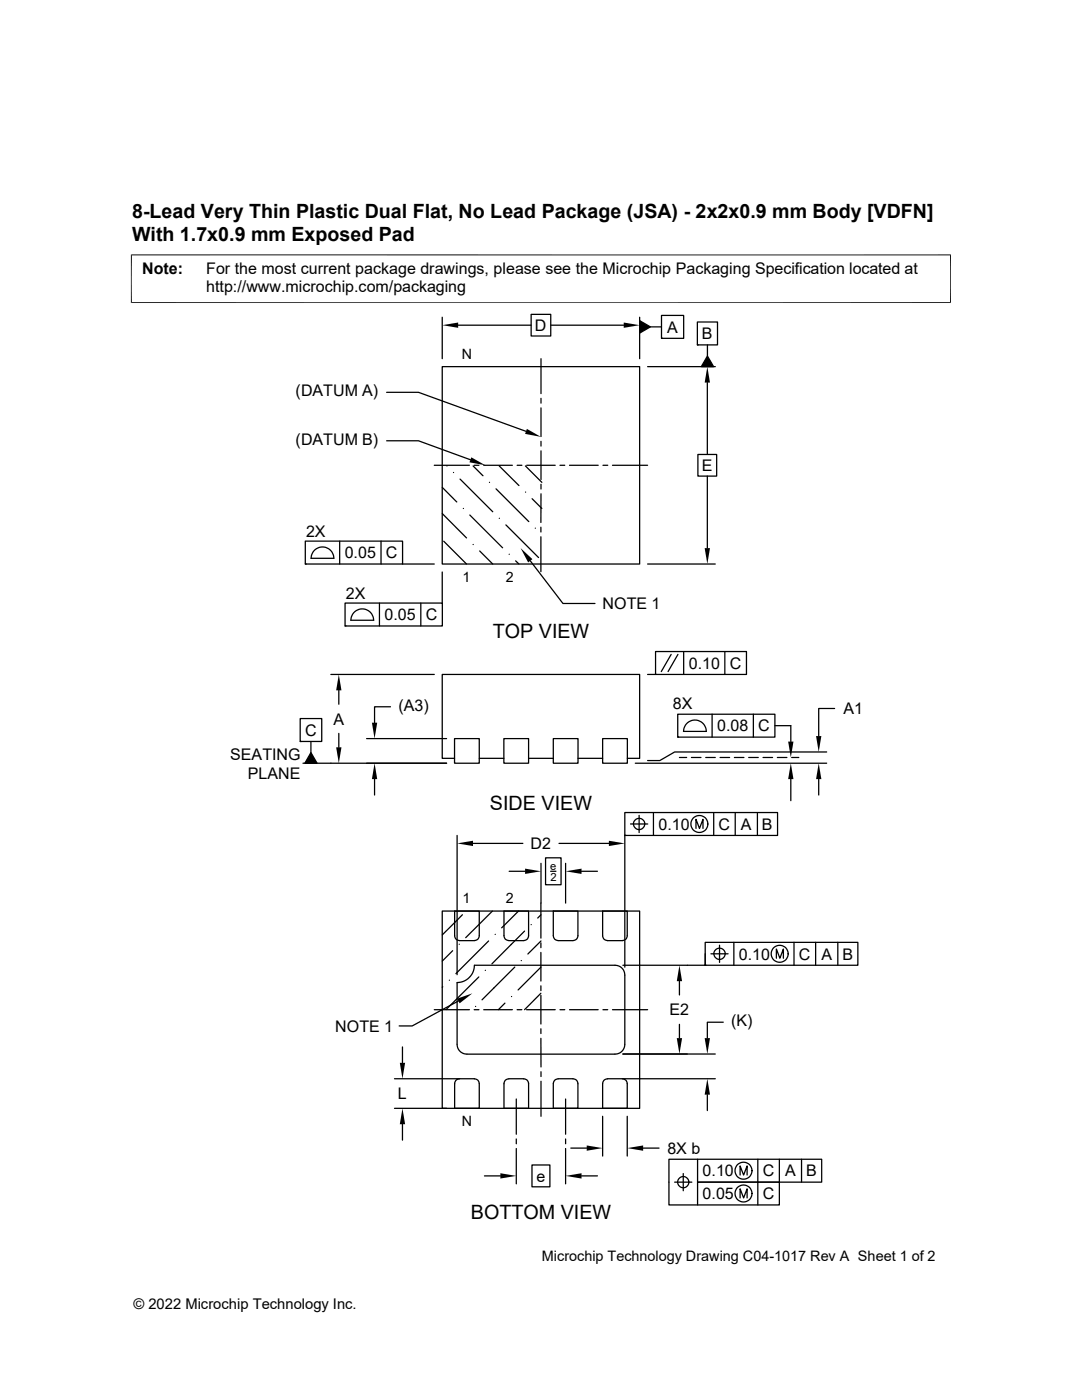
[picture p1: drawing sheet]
<svg xmlns="http://www.w3.org/2000/svg" width="216mm" height="279mm" viewBox="0 0 216 279" stroke-linecap="round" stroke-linejoin="round" font-family="sans-serif">
<g fill="none" stroke="#000" stroke-width=".25">
<path d="M77.2 78.3h6.3l21.5 7.8M88.2 73.2h39.4v39.4h-39.4zM88.2 63.3v8.3M91.4 64.9h14.6M106 62.7h3.9v4.4h-3.9zM107.9 71.6v6.9M107.9 79.5v1M109.9 64.9h14.6M127.6 63.3v8.3M127.7 64l2.1 1.2-2.1 1.3zM129.2 73.2h13.5M129.8 65.2h2.2"/>
<path d="M132 62.9h4.4v4.6h-4.4zM132 67.5h.1M139.1 64.3h4.1v4.5h-4.1zM139.1 68.8h.1M141.1 76.3v14.4M141.2 71.1l1.2 2.1h-2.5zM141.2 68.8v2.3M77.2 88h6.3l10.4 3.8M86.7 92.9h7M88.2 97.3l2.9 2.9M89.2 93h.1M90.5 94.3h.1"/>
<path d="M91.8 95.6l6.5 6.5M94.4 93l2 2M94.6 92.9h1M96.5 92.9h5.7M97.7 96.3h.1M99 97.6l6.5 6.5M99.6 93l3.9 3.9M103.2 92.9h.9M104.8 93l3.3 3.3M104.9 98.2h.1M105.1 92.9h5.7M106.2 99.5l1.9 2"/>
<path d="M107.9 81.4v5.7M107.9 88.1v.9M107.9 90v5.7M107.9 96.6v1M107.9 98.6v5.7M111.7 92.9h1M113.6 92.9h5.8M120.3 92.9h1M122.2 92.9h7M139.3 90.7h3.7v4.3h-3.7zM141.1 95v14.4M60.9 108h19.4v4.6h-19.4z"/>
<path d="M60.9 112.6h.1M62.1 111.4h4.5M62.1 111.4a2.26 2.26 0 0 1 2.2-2.2 2.26 2.26 0 0 1 2.3 2.2M67.8 108v4.6M76 108v4.6M80.3 112.6h6.4M88.2 114.2v6.2M88.2 102.5l4.9 4.9M88.5 108l4.6 4.6M92.5 101.5h.1M93.7 102.8l6.6 6.5M94.4 108.7h.1"/>
<path d="M95.7 110l2.6 2.6M99.6 103.4h.1M100.9 104.8l6.6 6.5M101.6 110.6h.1M102.9 111.9l.6 .7M105.8 111.9l6.5 8.5h6.4M106.8 105.4h.1M107.9 105.2v1M107.9 107.1v7M129.2 112.6h13.5M66 134.6h20.7M67.6 137.8v2.7"/>
<path d="M68.9 120.4h19.4v4.5h-19.4zM68.9 124.9h.1M70 123.8h4.6M70 123.8a2.26 2.26 0 0 1 2.3-2.3 2.26 2.26 0 0 1 2.2 2.3M75.7 120.4v4.5M84 120.4v4.5M129.2 134.6h1.6M130.8 130h18.1v4.6h-18.1zM133.9 130.6l-1.9 3.4M135.3 130.6l-2 3.4M136.4 130v4.6M144.6 130v4.6"/>
<path d="M59.9 143.4h4.3v4.6h-4.3zM59.9 148h.1M62 148v2.2M62 150.2l1.3 2.1h-2.5zM67.6 146.4v2.7M73.2 147.4h15.9M74.7 155.5v3.2M77.9 141.1h-3.2v3.1M89.1 152.3h-28.6M90.7 151.3h-2.5v-16.7h39.4v16.7h-2.4M90.7 147.4h4.9v4.9h-4.9zM95.6 151.3h4.9"/>
<path d="M100.5 147.4h5v4.9h-5zM105.5 151.3h4.9M110.4 147.4h4.9v4.9h-4.9zM115.3 151.3h4.9M120.2 147.4h5v4.9h-5zM126.8 152.3h38.2M135.2 142.5h19.4v4.6h-19.4zM135.2 147.1h.1M135.6 151.2h1.4M138 151.2h1.9M140.8 151.2h1.9M140.9 146a2.26 2.26 0 0 0-2.2-2.3 2.26 2.26 0 0 0-2.3 2.3h4.5"/>
<path d="M142.1 142.5v4.6M143.7 151.2h1.9M146.5 151.2h1.9M149.4 151.2h1.9M150.3 142.5v4.6M152.3 151.2h1.9M154.6 144.8h3.2v3.2M155.1 151.2h1.9M157.8 155.5v4.3M158 151.2h1.4M163.4 155.5v3.2M165 150.1h-30.4l-2.9 1.7h-2.5"/>
<path d="M166.5 141.4h-3.1v5.5M91.2 166.7v27.8M94.4 168.3h9.9M101.6 173.9h3.2M107.9 172.3v14.9M108.9 171.2h3.1v5.4h-3.1zM109.9 173.9h1M111.5 168.3h10M112.9 172.3v7.9M116 173.9h3.2M124.7 162.2h30.5v4.5h-30.5zM124.7 166.7h.1"/>
<path d="M124.7 166.7v26.3M125.8 164.4h3.4M127.5 162.7v3.5M130.4 162.2v4.5M138.9 165.3v-1.8l.7 1.8 .7-1.8v1.8M142.4 162.2v4.5M146.7 162.2v4.5M151.1 162.2v4.5M88.2 181.8h39.4v39.4h-39.4zM88.3 196.9l-.1 .1M89.7 195.6h.1M90.3 189.7l-2.1 2.1"/>
<path d="M90.7 181.8h4.9v4.9a.98 .98 0 0 1-.9 1h-3a.94 .94 0 0 1-1-1zM91.2 196.1a3.5 3.5 0 0 0 3.5-3.5h28a1.95 1.95 0 0 1 2 2v13.8a1.95 1.95 0 0 1-2 2h-29.5a1.95 1.95 0 0 1-2-2zM91.5 199.8l-9.2 4.9h-2.6M91.6 188.4h.1M92.3 182.6l-4.1 4M95.5 195l-6.5 6.5M96.8 193.7h.1M97.5 187.8l-6.5 6.5M98.3 181.8l-5.4 5.3M98.8 186.5h.1M100.6 181.8h4.9v4.9a.98 .98 0 0 1-1 1h-3a.94 .94 0 0 1-.9-1zM102.1 198.9h.1"/>
<path d="M102.7 193l-6.5 6.5M103.5 181.8l-3.4 3.4M104 191.7h.1M104.7 185.8l-6.6 6.6M106 184.5h.1M107.9 198.2l-3.2 3.3M107.9 188.2v.9M107.9 190.1v5.7M107.9 196.7v1M107.9 198.6v5.8M107.9 193l-4.5 4.6M107.9 182.6l-.6 .6"/>
<path d="M107.9 187.8l-2.6 2.6M110.4 181.8h4.9v4.9a.98 .98 0 0 1-1 1h-2.9a.94 .94 0 0 1-1-1zM120.2 181.8h5v4.9a.98 .98 0 0 1-1 1h-3a.94 .94 0 0 1-1-1zM135.6 195.8v2.8M140.7 188.1h30.5v4.5h-30.5zM140.7 192.6h.1M140.7 190.4v2.2h-16.4M141.9 190.4h3.4M142.4 190.4a1.14 1.14 0 0 1 1.6-1.2 1.14 1.14 0 0 1 .4 1.9 1.14 1.14 0 0 1-1.9-.3v-.4M143.6 188.6v3.5M146.4 188.1v4.5M154.9 191.2v-1.8l.7 1.8 .7-1.8v1.8"/>
<path d="M158.4 188.1v4.5M162.8 188.1v4.5M167.2 188.1v4.5M78.7 215.3h12.9M80.3 208.9v3.2M86.7 201.5h7M91 215.6l.7-.3h3a.94 .94 0 0 1 .9 1v4.9h-4.9v-4.9zM94.6 201.5h1M94.9 200.9h.1M96.5 201.5h5.7M100.8 200.2l-1.4 1.3M100.8 215.6l.7-.3h3a.94 .94 0 0 1 1 1v4.9h-4.9v-4.9z"/>
<path d="M103 219.3v7.1M103.2 201.5h.9M105.1 201.5h5.7M107.9 207.2v5.7M107.9 205.3v1M107.9 213.9v.9M107.9 215.8v7M110.7 215.6l.7-.3h2.9a.94 .94 0 0 1 1 1v4.9h-4.9v-4.9zM111.7 201.5h1M112.9 219.3v7.1M113.6 201.5h5.8M120.3 201.5h1"/>
<path d="M120.5 215.6l.7-.3h3a.94 .94 0 0 1 1 1v4.9h-5v-4.9zM122.2 201.5h7M124.3 210.4h18.4M124.3 215.3h18.4M135.6 204.4v2.8M141.1 218.5v3.1M144.3 204h-3.2v3.2M78.7 221.2h10.4M80.3 224.4v3.1M96.7 234.7h3.1M103 227.3v1M103 229.2v7.1"/>
<path d="M106.2 232.5h3.5v4.4h-3.5zM112.9 227.3v1M112.9 229.2v7.1M113.9 229.1h3.2M116 234.7h3.2M120.2 222.8v7.9M125.2 222.8v7.9M128.3 229.1h3.2M134.6 235.9h3.4M136.3 234.2v3.4M139.2 231.4v4.5h16.3v4.6h-22v-9.1h30.5v4.5h-24.8v4.6M147.7 234.5v-1.8l.7 1.8 .7-1.8v1.8"/>
<path d="M147.7 239.1v-1.8l.7 1.8 .7-1.8v1.8M151.2 231.4v9.1M155.5 231.4v4.5M159.9 231.4v4.5"/>
<circle cx="127.5" cy="164.4" r="1.13"/>
<circle cx="139.6" cy="164.5" r="1.69"/>
<circle cx="155.6" cy="190.4" r="1.69"/>
<circle cx="136.3" cy="235.9" r="1.12"/>
<circle cx="148.4" cy="238.2" r="1.69"/>
<circle cx="148.4" cy="233.6" r="1.69"/>
</g>
<g fill="#000">
<path d="M88.2 64.9l3.2-.5v1zM124.5 64.4l3.1 .5-3.1 .5zM127.7 64l2.1 1.2-2.1 1.3zM141.1 73.2l.6 3.1h-1.1zM141.2 71.1l1.2 2.1h-2.5zM94 91.3l2.9 1.6-3.2-.6zM105.1 85.6l2.8 1.6-3.1-.6zM103.9 109.4l2.3 2.2-.8 .6zM140.6 109.4h1.1l-.6 3.2zM67.6 134.6l.5 3.2h-1zM62 150.2l1.3 2.1h-2.5zM67.1 149.1h1l-.5 3.2z"/>
<path d="M74.7 152.3l.6 3.2h-1.1zM74.2 144.2h1.1l-.6 3.2zM157.8 152.3l.5 3.2h-1zM157.3 148h1l-.5 3.2zM163.4 152.3l.5 3.2h-1.1zM162.8 146.9h1.1l-.5 3.2zM91.2 168.3l3.2-.5v1zM104.8 173.4l3.1 .5-3.1 .5zM112.9 173.9l3.1-.5v1zM121.5 167.8l3.2 .5-3.2 .5zM91.2 199.3l3.1-1.1-2.6 2zM135.6 192.6l.5 3.2h-1.1z"/>
<path d="M79.8 212.1h1l-.5 3.2zM135 207.2h1.1l-.5 3.2zM141.1 215.3l.6 3.2h-1.1zM140.6 207.2h1.1l-.6 3.2zM80.3 221.2l.5 3.2h-1zM99.8 234.1l3.2 .6-3.2 .5zM112.9 234.7l3.1-.6v1.1zM117.1 228.6l3.1 .5-3.1 .6zM125.2 229.1l3.1-.5v1.1z"/>
</g>
<path d="M26.1 50.9h163.7M26.2 50.8v9.7M189.7 50.8v9.7M26.1 60.4h163.7" fill="none" stroke="#000" stroke-width=".2"/>
<g font-size="3.9">
<text x="26.4" y="43.5">8-Lead Very Thin Plastic Dual Flat, No Lead Package (JSA) - 2x2x0.9 mm Body [VDFN]</text>
<text x="26.4" y="48">With 1.7x0.9 mm Exposed Pad</text>
<text x="98.3" y="127.4">TOP VIEW</text>
<text x="97.8" y="161.7">SIDE VIEW</text>
<text x="93.9" y="243.2">BOTTOM VIEW</text>
</g>
<g font-size="3.2">
<text x="28.4" y="54.6">Note:</text>
<text x="41.1" y="58.3">http://www.microchip.com/packaging</text>
<text x="41.1" y="54.6">For the most current package drawings, please see the Microchip Packaging Specification located at</text>
<text x="106.7" y="66">D</text>
<text x="133.1" y="66.4">A</text>
<text x="140.1" y="67.7">B</text>
<text x="59" y="79.1">(DATUM A)</text>
<text x="59" y="88.8">(DATUM B)</text>
<text x="140" y="94">E</text>
<text x="61.1" y="107.2">2X</text>
<text x="68.8" y="111.4">0.05</text>
<text x="77" y="111.4">C</text>
<text x="69" y="119.6">2X</text>
<text x="76.7" y="123.8">0.05</text>
<text x="84.9" y="123.8">C</text>
<text x="120.2" y="121.6">NOTE 1</text>
<text x="137.4" y="133.4">0.10</text>
<text x="145.6" y="133.5">C</text>
<text x="79.5" y="141.9">(A3)</text>
<text x="134.3" y="141.4">8X</text>
<text x="168.3" y="142.5">A1</text>
<text x="60.9" y="146.8">C</text>
<text x="66.5" y="144.6">A</text>
<text x="143.1" y="145.9">0.08</text>
<text x="151.3" y="146">C</text>
<text x="45.9" y="151.7">SEATING</text>
<text x="49.5" y="155.5">PLANE</text>
<text x="131.4" y="165.6">0.10</text>
<text x="143.4" y="165.6">C</text>
<text x="147.8" y="165.6">A</text>
<text x="152" y="165.6">B</text>
<text x="105.9" y="169.5">D2</text>
<text x="147.4" y="191.5">0.10</text>
<text x="159.4" y="191.5">C</text>
<text x="163.9" y="191.5">A</text>
<text x="168.1" y="191.5">B</text>
<text x="133.6" y="202.6">E2</text>
<text x="66.9" y="205.9">NOTE 1</text>
<text x="145.9" y="204.8">(K)</text>
<text x="79.4" y="219.4">L</text>
<text x="133.2" y="230.3">8X b</text>
<text x="107.1" y="235.8">e</text>
<text x="140.2" y="234.8">0.10</text>
<text x="140.2" y="239.3">0.05</text>
<text x="152.2" y="234.8">C</text>
<text x="152.2" y="239.3">C</text>
<text x="156.7" y="234.8">A</text>
<text x="160.8" y="234.8">B</text>
</g>
<g font-size="2.9">
<text x="108.1" y="251.7">Microchip Technology Drawing C04-1017 Rev A Sheet 1 of 2</text>
<text x="26.6" y="261.3">© 2022 Microchip Technology Inc.</text>
</g>
<g font-size="2.8">
<text x="92.2" y="71.6">N</text>
<text x="92.3" y="116.1">1</text>
<text x="100.9" y="116.1">2</text>
<text x="92.3" y="180.2">1</text>
<text x="100.9" y="180.2">2</text>
<text x="92.2" y="224.8">N</text>
</g>
<g font-size="2.2">
<text x="109.8" y="173.6">e</text>
<text x="109.8" y="175.7">2</text>
</g>
</svg>
